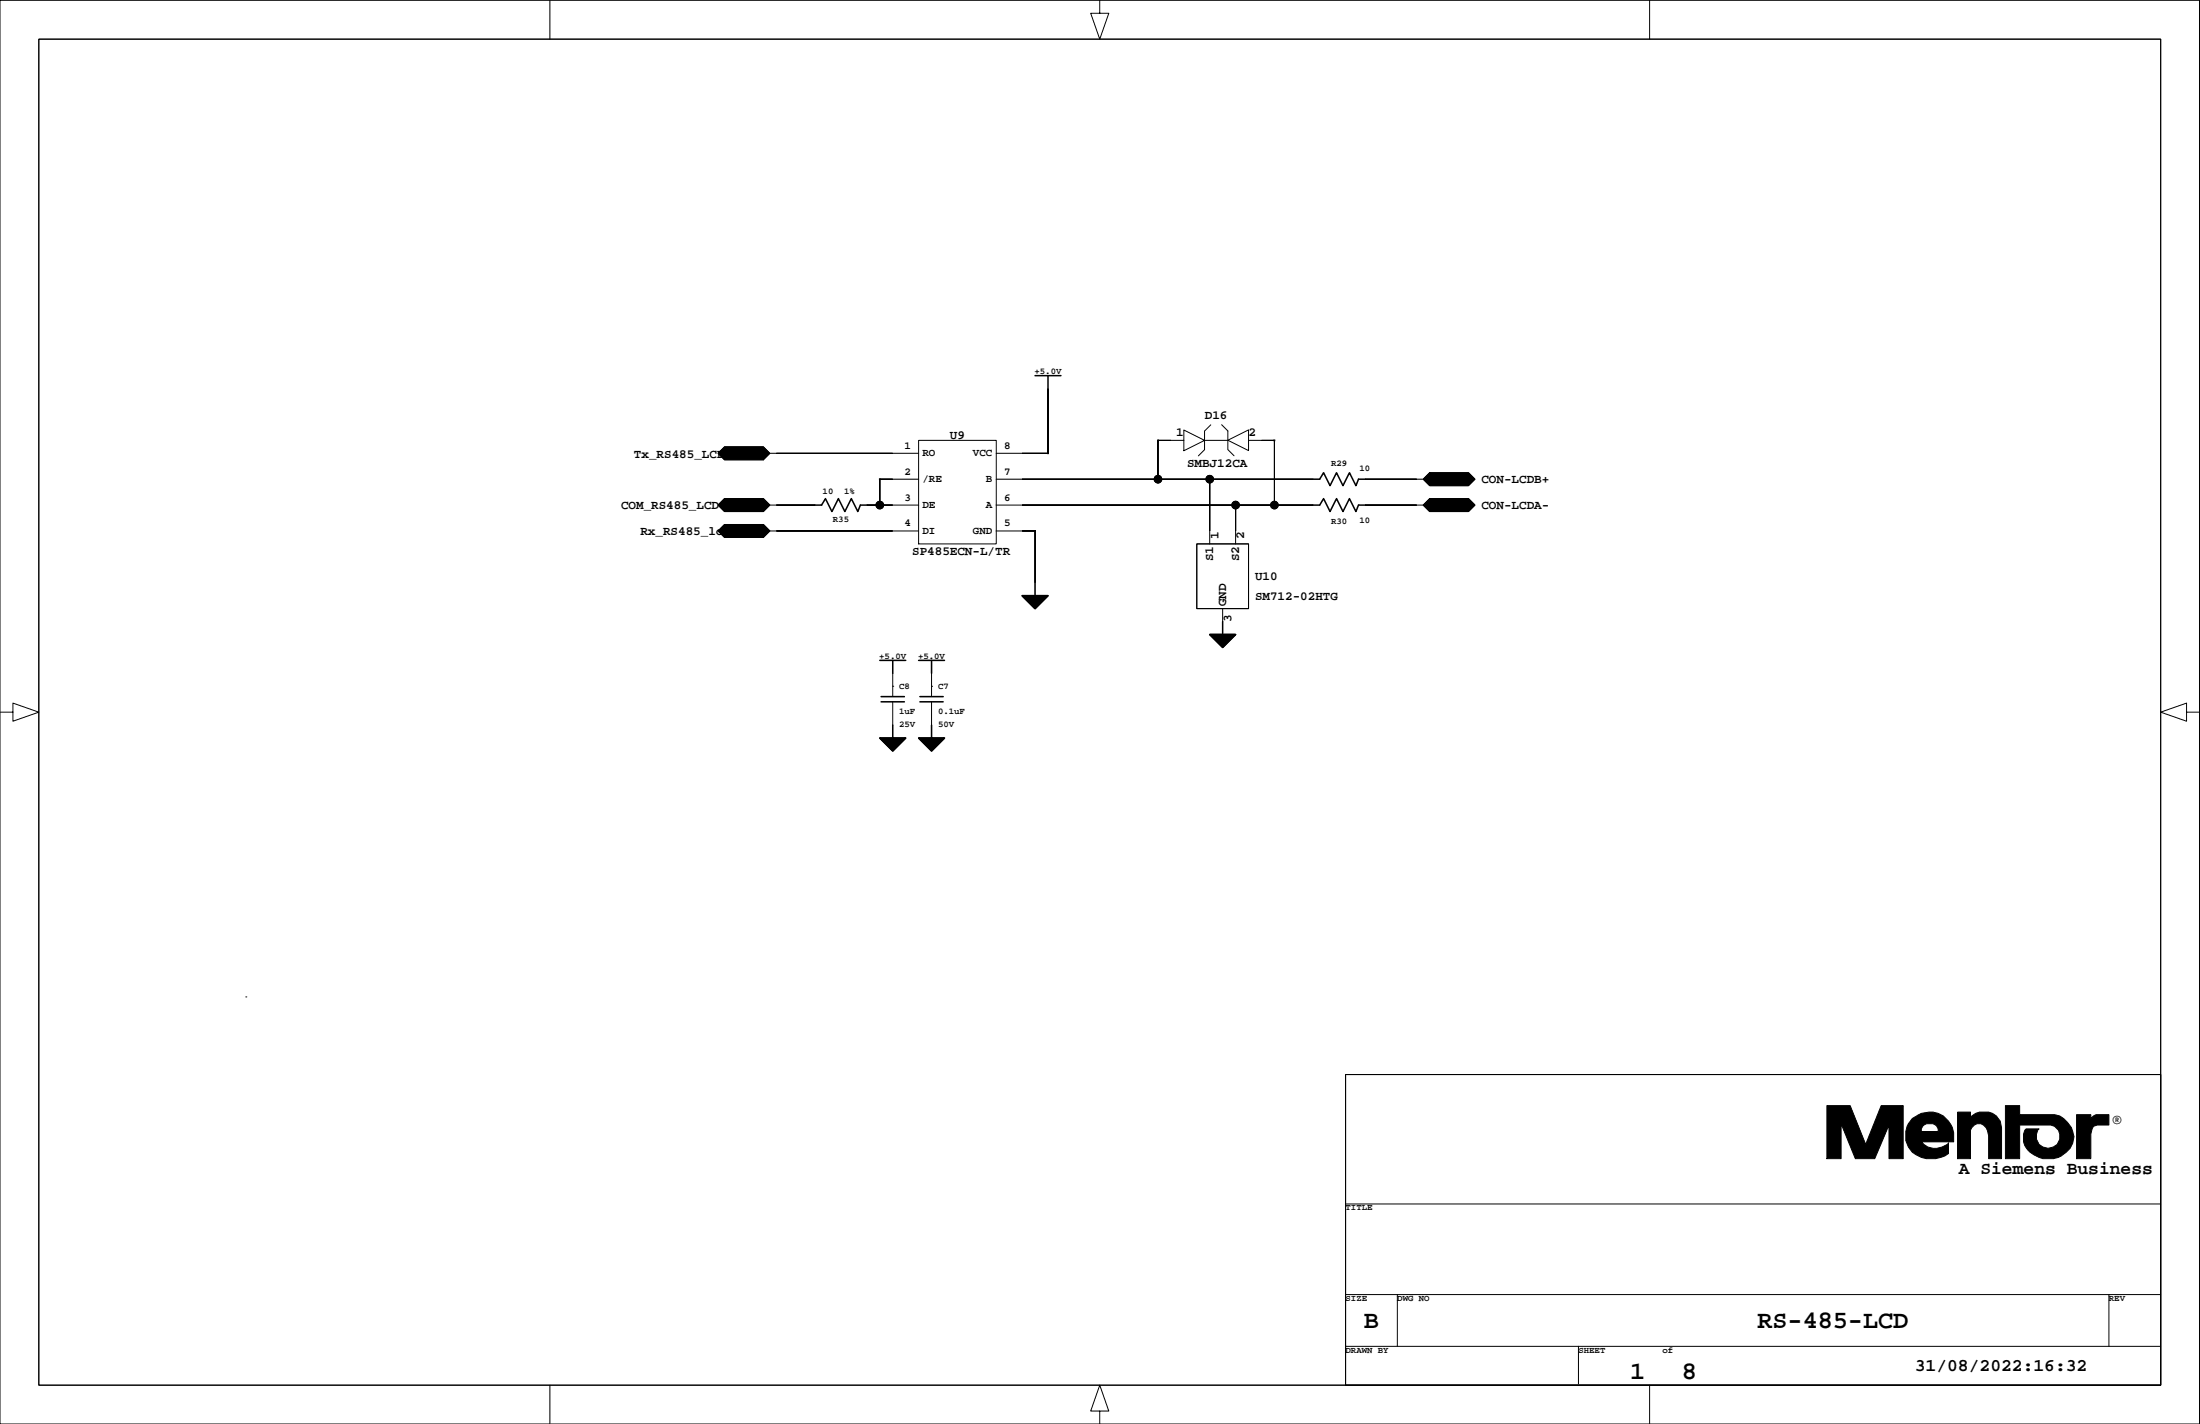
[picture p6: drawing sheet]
<svg xmlns="http://www.w3.org/2000/svg" width="432mm" height="279mm" viewBox="0 0 432 279" stroke-linecap="round" stroke-linejoin="round" font-family="sans-serif">
<g fill="none" stroke="#000" stroke-width=".2">
<path d="M215.9 0v2.6h1.7l-1.7 5.1-1.8-5.1h1.8M0 .1h431.7v279.3h-431.7zM7.6 7.7h416.5v264.1h-416.5zM107.9 .1v7.6M323.8 .1v7.6M205.7 76.2v12.7h-10.2M140.9 88.9l1.3-1.2h7.6l1.3 1.2-1.3 1.3h-7.6zM140.9 99.1l1.3-1.3h7.6l1.3 1.3-1.3 1.3h-7.6zM151.1 88.9h29.2M151.1 99.1h8.9M170.1 99.1h10.2M180.3 86.4h15.2v20.3h-15.2z"/>
<path d="M180.3 94h-7.6v5.1M195.5 94h62.3M195.5 99.1h62.3M232.4 84.4l4 2-4 2zM232.4 86.4h-5.1v7.6M236.4 86.4h4.6M237.4 94v12.7M237.6 83.4l-1.2 1.2v3.6l-1.2 1.3M239.8 83.3l1.2 1.2v3.7l1.2 1.2M241 86.4l4.1-2.1v4.1zM242.5 99.1v7.6M245.1 86.4h5v12.7"/>
<path d="M267.9 94h11.4M267.9 99.1h11.4M279.3 99.1l1.3-1.3h7.6l1.3 1.3-1.3 1.3h-7.6zM280.6 92.8h7.6l1.3 1.2-1.3 1.3h-7.6l-1.3-1.3zM140.9 104.2l1.3-1.3h7.6l1.3 1.3-1.3 1.2h-7.6zM151.1 104.2h29.2M195.5 104.2h7.7v10.1M234.9 106.7h10.2v12.7h-10.2zM240 119.4v2.6M0 139.7h2.5v-1.7l5.1 1.7-5.1 1.8v-1.8M175.2 132.1h.1M175.2 134.7h.1"/>
<path d="M175.2 132.1v4.6M175.2 137.7v4.6M182.8 132.1h.1M182.8 134.7h.1M182.8 132.1v4.6M182.8 137.7v4.6M240 122h.1M429.2 139.7v-1.7l-5.1 1.7 5.1 1.8v-1.8h2.6M175.2 142.3h.1M182.8 142.3h.1M48.2 195.6h.1M264.1 210.8h160v61h-160z"/>
<path d="M264.1 236.2h160M264.1 254h160M274.3 254v10.2M413.9 254v10.2M107.9 271.8v7.6M215.9 276.9h1.7l-1.7-5.1-1.8 5.1h1.8v2.5M264.1 264.2h160M309.8 264.2v7.3M323.8 271.8v7.6"/>
<circle cx="172.7" cy="99.1" r=".75"/>
<circle cx="227.3" cy="94" r=".75"/>
<circle cx="237.4" cy="94" r=".75"/>
<circle cx="242.5" cy="99.1" r=".75"/>
<circle cx="250.1" cy="99.1" r=".75"/>
</g>
<g fill="#000" stroke="#000" stroke-width=".2">
<path d="M205.7 76.2v12.7z" fill-rule="evenodd"/>
<path d="M140.9 88.9l1.3-1.2h7.6l1.3 1.2-1.3 1.3h-7.6z" fill-rule="evenodd"/>
<path d="M152.4 99.1h7.6z" fill-rule="evenodd"/>
<path d="M172.6 93.9h.2v.2h-.2z" fill-rule="evenodd"/>
<path d="M172.7 94v5.1z" fill-rule="evenodd"/>
<path d="M170.1 99.1h2.6z" fill-rule="evenodd"/>
<path d="M152.4 88.9h22.8z" fill-rule="evenodd"/>
<path d="M172.7 94h2.5z" fill-rule="evenodd"/>
<path d="M172.7 99.1h2.5z" fill-rule="evenodd"/>
<path d="M205.6 88.9h.2v.1h-.2z" fill-rule="evenodd"/>
<path d="M200.6 88.9h5.1z" fill-rule="evenodd"/>
<path d="M227.2 86.3h.2v.2h-.2z" fill-rule="evenodd"/>
<path d="M227.3 86.4v7.6z" fill-rule="evenodd"/>
<path d="M200.6 94h26.7z" fill-rule="evenodd"/>
<path d="M227.3 86.4h2.5z" fill-rule="evenodd"/>
<path d="M227.3 94h10.1z" fill-rule="evenodd"/>
<path d="M237.4 94v10.2z" fill-rule="evenodd"/>
<path d="M242.5 99.1v5.1z" fill-rule="evenodd"/>
<path d="M200.6 99.1h41.9z" fill-rule="evenodd"/>
<path d="M250.1 86.3h.1v.2h-.1z" fill-rule="evenodd"/>
<path d="M247.6 86.4h2.5z" fill-rule="evenodd"/>
<path d="M242.5 99.1h7.6z" fill-rule="evenodd"/>
<path d="M250.1 86.4v12.7z" fill-rule="evenodd"/>
<path d="M250.1 99.1h7.7z" fill-rule="evenodd"/>
<path d="M237.4 94h20.4z" fill-rule="evenodd"/>
<path d="M267.9 94h10.2z" fill-rule="evenodd"/>
<path d="M267.9 99.1h10.2z" fill-rule="evenodd"/>
<path d="M280.6 92.8h7.6l1.3 1.2-1.3 1.3h-7.6l-1.3-1.3z" fill-rule="evenodd"/>
<path d="M279.3 99.1l1.3-1.3h7.6l1.3 1.3-1.3 1.3h-7.6z" fill-rule="evenodd"/>
<path d="M140.9 104.2l1.3-1.3h7.6l1.3 1.3-1.3 1.2h-7.6z" fill-rule="evenodd"/>
<path d="M140.9 99.1l1.3-1.3h7.6l1.3 1.3-1.3 1.3h-7.6z" fill-rule="evenodd"/>
<path d="M152.4 104.2h22.8z" fill-rule="evenodd"/>
<path d="M203.1 104.1h.1v.2h-.1z" fill-rule="evenodd"/>
<path d="M200.6 104.2h2.6z" fill-rule="evenodd"/>
<path d="M203.2 104.2v10.1z" fill-rule="evenodd"/>
<path d="M358.6 216.9h4.5l3.1 7.6 3-7.6h4.3v10.4h-2.7v-6.6l-2.8 6.6h-3.8l-2.8-6.8v6.8h-2.8z" fill-rule="evenodd"/>
<path d="M375.3 219.5a4.9 4.9 0 0 1 7.9 1.7l.3 1.1v1.7h-6.4v-2h3.3a1.36 1.36 0 0 0-1-1.5h-1.3l-.7 .5-.3 .5v2.5a3.7 3.7 0 0 0 5.3 .3v2a5.9 5.9 0 0 1-7.1-.2 4.8 4.8 0 0 1 0-6.6z" fill-rule="evenodd"/>
<path d="M384.2 218.2h2.6v1a3.7 3.7 0 0 1 5.8 .8l.2 1.2v6.1h-2.5v-4.5a2.16 2.16 0 0 0-2.3-2.3 2.34 2.34 0 0 0-1.2 1.3v5.5h-2.6z" fill-rule="evenodd"/>
<path d="M393.6 216.9h2.8v1.8h6.9a4.6 4.6 0 0 1 3.5 3.3 3.7 3.7 0 0 1-1.3 4.1 5.3 5.3 0 0 1-8.1-1.3 3 3 0 0 1 .3-3.3h2.5a2.31 2.31 0 0 0 .6 3.5 2.31 2.31 0 0 0 3.3-1.1 2.31 2.31 0 0 0-1.6-3.2h-6.1v6.6h-2.8z" fill-rule="evenodd"/>
<path d="M407.6 218.7h2.8v.8l.5-.5 .5-.3h2.5v2h-2.3l-.7 .3-.3 .5-.2 1v4.8h-2.8z" fill-rule="evenodd"/>
<circle cx="172.7" cy="99.1" r=".75"/>
<circle cx="227.3" cy="94" r=".75"/>
<circle cx="237.4" cy="94" r=".75"/>
<circle cx="242.5" cy="99.1" r=".75"/>
<circle cx="250.1" cy="99.1" r=".75"/>
</g>
<g fill="#000" stroke="#000" stroke-width=".3">
<path d="M200.6 116.9h5.1l-2.5 2.5z" fill-rule="evenodd"/>
<path d="M237.4 124.5h5.1l-2.5 2.5z" fill-rule="evenodd"/>
<path d="M172.7 144.8h5.1l-2.6 2.5z" fill-rule="evenodd"/>
<path d="M180.3 144.8h5.1l-2.6 2.5z" fill-rule="evenodd"/>
</g>
<g fill="none" stroke="#000" stroke-width=".3">
<path d="M203.2 73.7h5M205.7 73.7v2.5M160 99.1h1.3l.7-1.3 1.3 2.6 1.3-2.6 1.2 2.6 1.3-2.6 1.3 2.6 .5-1.3h1.2M257.8 94h1.2l.8-1.2 1.3 2.5 1.2-2.5 1.3 2.5 1.3-2.5 1.2 2.5 .5-1.3h1.3M257.8 99.1h1.2l.8-1.3 1.3 2.6 1.2-2.6 1.3 2.6 1.3-2.6 1.2 2.6 .5-1.3h1.3M200.6 116.9h5.1l-2.5 2.5zM203.2 114.3v2.6M172.7 129.6h5.1M172.9 137.7h4.6M172.9 136.7h4.6M175.2 129.6v2.5M180.3 129.6h5.1"/>
<path d="M180.6 137.7h4.5M180.6 136.7h4.5M182.8 129.6v2.5M237.4 124.5h5.1l-2.5 2.5zM240 122v2.5M172.7 144.8h5.1l-2.6 2.5zM175.2 142.3v2.5M180.3 144.8h5.1l-2.6 2.5zM182.8 142.3v2.5"/>
</g>
<g font-size="4.9">
<text x="267.7" y="260.5">B</text>
<text x="344.9" y="260.5">RS-485-LCD</text>
<text x="320" y="270.6">1</text>
<text x="330.1" y="270.6">8</text>
</g>
<g font-size="3.5">
<text x="384.5" y="230.3">A Siemens Business</text>
<text x="375.8" y="269">31/08/2022:16:32</text>
</g>
<text font-size="2.8" x="414.7" y="220.5">®</text>
<g font-size="2.5">
<text x="236.5" y="82.2">D16</text>
<text x="124.4" y="89.8">Tx_RS485_LCD</text>
<text x="186.4" y="86.2">U9</text>
<text x="230.9" y="85.6">1</text>
<text x="245.1" y="85.6">2</text>
<text x="233" y="91.7">SMBJ12CA</text>
<text x="290.8" y="94.9">CON-LCDB+</text>
<text x="121.9" y="99.9">COM_RS485_LCD</text>
<text x="290.8" y="99.9">CON-LCDA-</text>
<text x="125.7" y="105">Rx_RS485_lcd</text>
<text x="239.1" y="105.7" transform="rotate(-90 239.1 105.7)">1</text>
<text x="244.2" y="105.7" transform="rotate(-90 244.2 105.7)">2</text>
<text x="179" y="108.8">SP485ECN-L/TR</text>
<text x="238.1" y="110.1" transform="rotate(-90 238.1 110.1)">S1</text>
<text x="243.2" y="110.1" transform="rotate(-90 243.2 110.1)">S2</text>
<text x="246.3" y="113.9">U10</text>
<text x="240.7" y="119" transform="rotate(-90 240.7 119)">GND</text>
<text x="246.3" y="117.7">SM712-02HTG</text>
<text x="241.7" y="122" transform="rotate(-90 241.7 122)">3</text>
</g>
<g font-size="2.1">
<text x="177.5" y="88.1">1</text>
<text x="181.1" y="89.5">RO</text>
<text x="191" y="89.5">VCC</text>
<text x="197.1" y="88.1">8</text>
<text x="177.5" y="93.1">2</text>
<text x="181.1" y="94.6">/RE</text>
<text x="193.5" y="94.6">B</text>
<text x="197.1" y="93.1">7</text>
<text x="177.5" y="98.2">3</text>
<text x="181.1" y="99.7">DE</text>
<text x="193.5" y="99.7">A</text>
<text x="197.1" y="98.2">6</text>
<text x="177.5" y="103.3">4</text>
<text x="181.1" y="104.8">DI</text>
<text x="191" y="104.8">GND</text>
<text x="197.1" y="103.3">5</text>
</g>
<g font-size="1.8">
<text x="203" y="73.4">+5.0V</text>
<text x="261.2" y="91.4">R29</text>
<text x="266.9" y="92.4">10</text>
<text x="161.5" y="96.9">10</text>
<text x="165.7" y="96.9">1%</text>
<text x="163.5" y="102.4">R35</text>
<text x="261.2" y="102.9">R30</text>
<text x="266.9" y="102.6">10</text>
<text x="172.6" y="129.3">+5.0V</text>
<text x="180.2" y="129.3">+5.0V</text>
<text x="176.5" y="135.1">C8</text>
<text x="184.1" y="135.1">C7</text>
<text x="176.5" y="140.1">1uF</text>
<text x="176.5" y="142.6">25V</text>
<text x="184.1" y="140.1">0.1uF</text>
<text x="184.1" y="142.6">50V</text>
<text x="264.1" y="237.5">TITLE</text>
<text x="264.1" y="255.2">SIZE</text>
<text x="274.3" y="255.2">DWG NO</text>
<text x="413.9" y="255.2">REV</text>
<text x="264.1" y="265.4">DRAWN BY</text>
<text x="309.8" y="265.4">SHEET</text>
<text x="326.3" y="265.4">of</text>
</g>
</svg>
